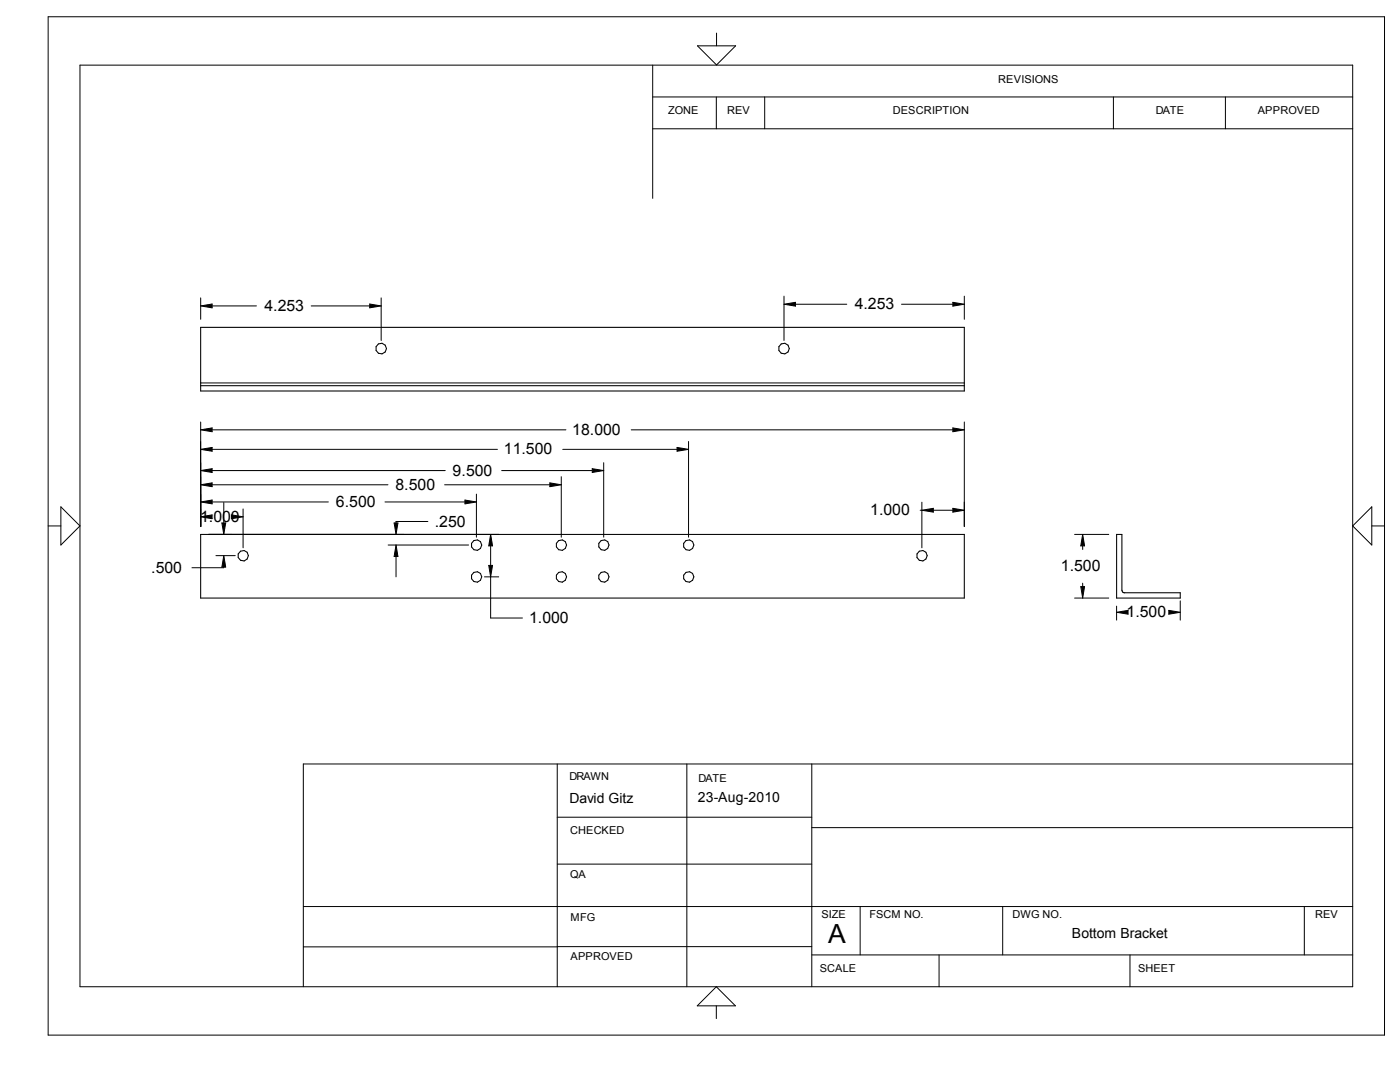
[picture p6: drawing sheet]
<svg xmlns="http://www.w3.org/2000/svg" width="279mm" height="216mm" viewBox="0 0 279 216" stroke-linecap="round" stroke-linejoin="round" font-family="sans-serif">
<g fill="none" stroke="#000" stroke-width=".21">
<path d="M40 65.3h152.4v12.7h-152.4zM40 77h152.4M40 106.6h152.4v12.7h-152.4zM222.8 106.6h1.1v11.2l.2 .4 .2 .1h11.2v1h-12.7z"/>
<circle cx="76.1" cy="69.6" r="1.07"/>
<circle cx="156.4" cy="69.6" r="1.07"/>
<circle cx="48.5" cy="110.9" r="1.05"/>
<circle cx="95.1" cy="108.8" r="1.05"/>
<circle cx="95.1" cy="115.1" r="1.05"/>
<circle cx="112" cy="115.1" r="1.05"/>
<circle cx="112" cy="108.8" r="1.05"/>
<circle cx="120.5" cy="108.8" r="1.05"/>
<circle cx="120.5" cy="115.1" r="1.05"/>
<circle cx="137.4" cy="115.1" r="1.05"/>
<circle cx="137.4" cy="108.8" r="1.05"/>
<circle cx="184" cy="110.9" r="1.05"/>
</g>
<g fill="none" stroke="#000" stroke-width=".2">
<path d="M9.6 3.3h266.7v203.2h-266.7zM16 13h254v183.9h-254zM130.3 19.3h139.7M130.3 13v26.6M139.2 9.1h7.6l-3.8 3.9zM143 19.3v6.4M143 6.6v2.5M152.6 19.3v6.4M222.2 19.3v6.4M244.6 19.3v6.4M130.3 25.7h139.7M40 59.4v4.3"/>
<path d="M76.1 59.4v8.5M156.5 59.1v8.8M192.4 59.1v4.6M40 61l2.3-.3v.7zM40 76.4h152.4M42.3 61h8.9M62.1 61h11.7M73.8 60.7l2.3 .3-2.3 .4zM156.5 60.7l2.2-.4v.8zM158.7 60.7h10.3M179.9 60.7h10.3M190.2 60.3l2.2 .4-2.2 .4z"/>
<path d="M40 84.2v20.9M40 85.8l2.3-.4v.7zM40 89.7l2.3-.4v.7zM40 93.9l2.3-.4v.8zM40 96.7l2.3-.3v.7zM42.3 96.7h35.1M42.3 93.9h46.6M42.3 89.7h57M42.3 85.8h70.6M88.7 96.7h21M92.8 99.8l2.3 .4-2.3 .3zM95.1 98.6v8.6"/>
<path d="M100.1 93.9h18.1M109.7 96.4l2.3 .3-2.3 .4zM112 95.1v12.1M112.3 89.7h22.8M118.2 93.5l2.3 .4-2.3 .4zM120.5 92.3v14.9M126 85.8h64.2M135.1 89.3l2.3 .4-2.3 .3zM137.4 88.1v19.1M190.2 85.4l2.2 .4-2.2 .3zM192.4 84.2v20.9M9.6 104.9h2.5"/>
<path d="M12.1 101.1l3.9 3.8-3.9 3.9zM40 103.1l2.3-.4v.8zM40 100.2l2.3-.4v.7zM41.7 106.6h57.8M42.3 100.2h23.2M43.1 110.9h3.8M44.3 104.4h.7l-.3 2.2zM44.7 113.2v.1h-6.4M44.7 100.3v4.1M44.7 110.9l.3 2.3h-.7zM46.2 102.7l2.3 .4-2.3 .4zM48.5 101.6v7.7"/>
<path d="M76.8 100.2h16M77.5 108.8h16M78.7 104.4h.7l-.4 2.2zM79 111v4.1M79 108.8l.4 2.2h-.7zM85.4 104.1h-6.4v.3M96.7 115.1h2.8M97.5 112.8h.8l-.4 2.3zM97.9 115.1v8.2h6.4M97.9 106.6l.4 2.3h-.8zM97.9 108.9v3.9M183.6 101.8h.4"/>
<path d="M184 100.2v9.1M184 101.8l2.3-.4v.8zM186.3 101.8h3.9M190.2 101.4l2.2 .4-2.2 .4zM214.5 106.6h6.8M214.5 119.3h6.8M215.7 117.1h.8l-.4 2.2zM216.1 106.6l.4 2.3h-.8zM216.1 108.9v.7M216.1 116.4v.7M235.5 119.9v3.8M273.8 101.1v7.7l-3.8-3.9z"/>
<path d="M273.8 104.9h2.5M222.8 120.9v2.8M222.8 122.2l2.3-.4v.8zM233.3 121.8l2.2 .4-2.2 .4zM111.2 152.4v44.5M137.1 152.4v44.5M162 152.4v44.5M270 152.4h-209.5v44.5M111.2 172.4h50.8M111.2 163.1h50.8M162 165.1h108M60.5 188.9h50.7"/>
<path d="M60.5 180.9h209.5M111.2 188.9h50.8M143 196.9l3.8 3.8h-7.7zM162 190.5h108M171.7 180.9v9.6M187.4 190.5v6.4M200.1 180.9v9.6M225.5 190.5v6.4M260.3 180.9v9.6M143 200.7v2.5"/>
</g>
<g fill="#000">
<path d="M40 60.7h2.3v.7h-2.3zM73.8 60.7h2.3v.7h-2.3zM156.5 60.4h2.2v.7h-2.2zM190.2 60.4h2.2v.7h-2.2zM40 99.8h2.3v.7h-2.3zM40 96.4h2.3v.7h-2.3zM40 93.6h2.3v.7h-2.3zM40 89.3h2.3v.7h-2.3zM40 85.4h2.3v.7h-2.3zM92.8 99.8h2.3v.7h-2.3zM109.7 96.4h2.3v.7h-2.3zM118.2 93.6h2.3v.7h-2.3z"/>
<path d="M135.1 89.3h2.3v.7h-2.3zM190.2 85.4h2.2v.7h-2.2zM40 102.8h2.3v.7h-2.3zM44.3 104.4h.7v2.2h-.7zM44.3 110.9h.7v2.3h-.7zM46.2 102.8h2.3v.7h-2.3zM78.7 104.4h.7v2.2h-.7zM78.7 108.8h.7v2.2h-.7zM97.5 112.8h.8v2.3h-.8zM97.6 106.7h.7v2.2h-.7zM184 101.5h2.3v.7h-2.3zM190.2 101.5h2.2v.7h-2.2z"/>
<path d="M215.7 117.1h.8v2.2h-.8zM215.7 106.7h.8v2.2h-.8zM222.8 121.8h2.3v.8h-2.3zM233.3 121.8h2.2v.8h-2.2z"/>
</g>
<text font-size="5.3" x="165.3" y="188.3">A</text>
<g font-size="3.1">
<text x="52.8" y="62.1">4.253</text>
<text x="170.6" y="61.7">4.253</text>
<text x="114.2" y="86.8">18.000</text>
<text x="90.3" y="94.9">9.500</text>
<text x="100.5" y="90.7">11.500</text>
<text x="67.1" y="101.2">6.500</text>
<text x="79" y="97.7">8.500</text>
<text x="39.9" y="104.1">1.000</text>
<text x="86.8" y="105.1">.250</text>
<text x="173.7" y="102.8">1.000</text>
<text x="30.2" y="114.3">.500</text>
<text x="211.7" y="114">1.500</text>
<text x="105.6" y="124.3">1.000</text>
<text x="224.8" y="123.2">1.500</text>
</g>
<g font-size="2.8">
<text x="113.7" y="160.2">David Gitz</text>
<text x="139.3" y="160.1">23-Aug-2010</text>
<text x="213.9" y="187.2">Bottom Bracket</text>
</g>
<g font-size="2.2">
<text x="199.2" y="16.6">REVISIONS</text>
<text x="133.3" y="22.8">ZONE</text>
<text x="145.1" y="22.8">REV</text>
<text x="178.2" y="22.8">DESCRIPTION</text>
<text x="230.7" y="22.8">DATE</text>
<text x="251" y="22.8">APPROVED</text>
<text x="113.7" y="155.7">DRAWN</text>
<text x="139.4" y="156">DATE</text>
<text x="113.8" y="166.3">CHECKED</text>
<text x="113.8" y="175.2">QA</text>
<text x="113.9" y="183.7">MFG</text>
<text x="164" y="183.2">SIZE</text>
<text x="173.5" y="183.2">FSCM NO.</text>
<text x="202.1" y="183.2">DWG NO.</text>
<text x="262.5" y="183.2">REV</text>
<text x="113.9" y="191.6">APPROVED</text>
<text x="163.6" y="193.9">SCALE</text>
<text x="227.1" y="193.9">SHEET</text>
</g>
</svg>
